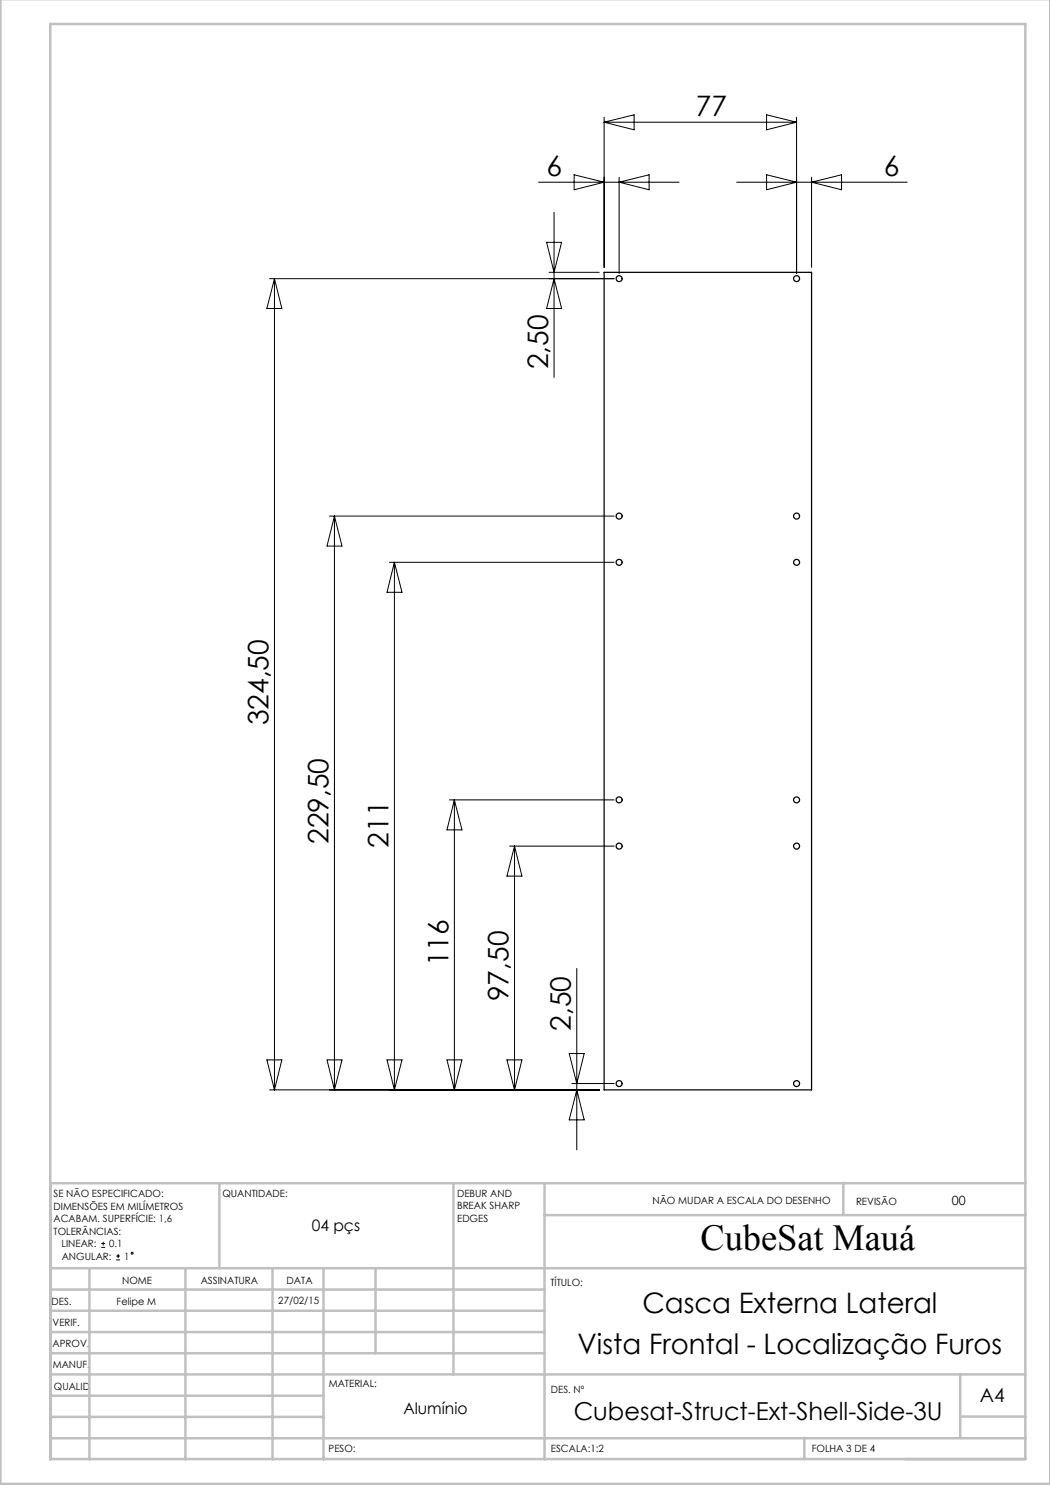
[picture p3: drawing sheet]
<svg xmlns="http://www.w3.org/2000/svg" width="210mm" height="297mm" viewBox="0 0 210 297" stroke-linecap="round" stroke-linejoin="round" font-family="sans-serif">
<g fill="none" stroke="#000" stroke-width=".2">
<path d="M107.7 36.4h28.1M114.8 35l6 1.4-6 1.6zM120.8 23.5v30M120.8 24.4h38.5M120.8 24.4l6-1.4v3zM123.8 35.5v19.2M123.8 36.4l6-1.4v3zM147.3 36.4h34.1M153.3 23l6 1.4-6 1.6zM153.3 35l6 1.4-6 1.6zM159.3 23.5v31.2M162.3 35.5v18"/>
<path d="M162.3 36.4l6-1.4v3zM53.9 55.7h68.9M54.9 55.7l1.5 6h-3zM54.9 55.7v162.3M109.3 48.5h3l-1.5 6zM109.8 54.5h10M110.8 42.5v33M110.8 55.7l1.5 6h-3zM65.9 103.2h56.9M66.9 103.2v114.8M66.9 103.2l1.5 6h-3zM77.9 112.5h44.9"/>
<path d="M78.9 112.5v105.5M78.9 112.5l1.5 6h-3zM89.9 160h32.9M90.9 160v58M90.9 160l1.5 6h-3zM101.9 169.2h20.9M102.9 169.2v48.8M102.9 169.2l1.5 6h-3zM115.4 193.7v36.3M53.4 212h3l-1.5 6zM53.9 218h65.9M65.4 212h3l-1.5 6z"/>
<path d="M77.4 212h3l-1.5 6zM89.4 212h3l-1.5 6zM101.4 212h3l-1.5 6zM113.8 210.7h3l-1.4 6zM114.4 216.7h8.4M115.4 218l1.4 6h-3zM20.2 249.5h.8M20.2 248.7h.8M20.6 248.4v.7M23.2 252h.8M23.2 251.2h.8M23.6 250.8v.8"/>
<circle cx="26.4" cy="250.6" r=".19"/>
</g>
<g fill="none" stroke="#c0c0c0" stroke-width=".5">
<path d="M.1 -.1v296.9h209.9v-296.9M10.1 4.8h195v287h-195zM43.9 236.6v17M90.7 236.6v38.3M108.9 236.6v55.3M168.7 236.6v6.3M205.1 236.6h-195v55.3M10.1 253.6h195M10.1 257.9h98.8M17.9 253.6v38.3M37.1 253.6v38.3M54.5 253.6v38.3"/>
<path d="M64.7 253.6v38.3M75.1 253.6v17M108.9 243h96.2M10.1 270.6h98.8M10.1 266.4h98.8M10.1 262.1h98.8M10.1 279.1h54.6M10.1 274.9h195M192.1 274.8v12.7M10.1 287.7h195M10.1 283.4h54.6M160.9 287.5v4.3"/>
<path d="M192.1 283.3h13"/>
</g>
<g fill="none" stroke="#000" stroke-width=".25">
<path d="M120.8 54.5h41.5v163.5h-41.5z"/>
<circle cx="123.8" cy="55.7" r=".6"/>
<circle cx="159.3" cy="55.7" r=".6"/>
<circle cx="123.8" cy="103.2" r=".6"/>
<circle cx="123.8" cy="112.5" r=".6"/>
<circle cx="159.3" cy="103.2" r=".6"/>
<circle cx="159.3" cy="112.5" r=".59"/>
<circle cx="123.8" cy="160" r=".6"/>
<circle cx="159.3" cy="160" r=".6"/>
<circle cx="123.8" cy="169.2" r=".6"/>
<circle cx="159.3" cy="169.2" r=".6"/>
<circle cx="123.8" cy="216.7" r=".6"/>
<circle cx="159.3" cy="216.7" r=".59"/>
</g>
<text font-size="7.3" x="140.1" y="249.9">CubeSat Mauá</text>
<g font-size="5.6">
<text x="139.2" y="23.2">77</text>
<text x="109.3" y="35.2">6</text>
<text x="176.8" y="35.2">6</text>
<text x="109.6" y="73.9" transform="rotate(-90 109.6 73.9)">2,50</text>
<text x="53.7" y="145" transform="rotate(-90 53.7 145)">324,50</text>
<text x="65.7" y="168.8" transform="rotate(-90 65.7 168.8)">229,50</text>
<text x="77.7" y="169.5" transform="rotate(-90 77.7 169.5)">211</text>
<text x="89.7" y="193.3" transform="rotate(-90 89.7 193.3)">116</text>
<text x="101.7" y="200.2" transform="rotate(-90 101.7 200.2)">97,50</text>
<text x="114.1" y="206.2" transform="rotate(-90 114.1 206.2)">2,50</text>
<text x="128.5" y="262.6">Casca Externa Lateral</text>
<text x="115.5" y="270.7">Vista Frontal - Localização Furos</text>
</g>
<text font-size="4.9" x="114.7" y="284.1">Cubesat-Struct-Ext-Shell-Side-3U</text>
<text font-size="3.9" x="196" y="280.4">A4</text>
<g font-size="3.2">
<text x="62.3" y="246.3">04 pçs</text>
<text x="80.7" y="282.8">Alumínio</text>
</g>
<text font-size="2.5" x="190.4" y="240.9">00</text>
<g font-size="2">
<text x="10.7" y="239.5">SE NÃO ESPECIFICADO:</text>
<text x="44.5" y="239.5">QUANTIDADE:</text>
<text x="91.4" y="239.4">DEBUR AND</text>
<text x="10.7" y="242">DIMENSÕES EM MILÍMETROS</text>
<text x="10.7" y="244.5">ACABAM. SUPERFÍCIE: 1,6</text>
<text x="91.4" y="241.9">BREAK SHARP</text>
<text x="91.4" y="244.4">EDGES</text>
<text x="130.5" y="240.8">NÃO MUDAR A ESCALA DO DESENHO</text>
<text x="171.2" y="241">REVISÃO</text>
<text x="10.7" y="247">TOLERÂNCIAS:</text>
<text x="12.3" y="249.5">LINEAR:</text>
<text x="12.3" y="252">ANGULAR:</text>
<text x="21.8" y="249.5">0.1</text>
<text x="24.8" y="252">1</text>
<text x="24.4" y="256.9">NOME</text>
<text x="40.1" y="256.8">ASSINATURA</text>
<text x="57.3" y="256.8">DATA</text>
<text x="110.1" y="257.1">TÍTULO:</text>
<text x="10.3" y="260.9">DES.</text>
<text x="23.3" y="261">Felipe M</text>
<text x="55.7" y="260.8">27/02/15</text>
<text x="10.5" y="269.3">APROV.</text>
<text x="10.5" y="265.2">VERIF.</text>
<text x="10.6" y="273.6">MANUF.</text>
<text x="10.8" y="278">QUALID</text>
<text x="65.8" y="277.4">MATERIAL:</text>
<text x="110.2" y="278.5">DES. Nº</text>
<text x="65.7" y="290.4">PESO:</text>
<text x="110.2" y="290.5">ESCALA:1:2</text>
<text x="162.4" y="290.4">FOLHA 3 DE 4</text>
</g>
</svg>
